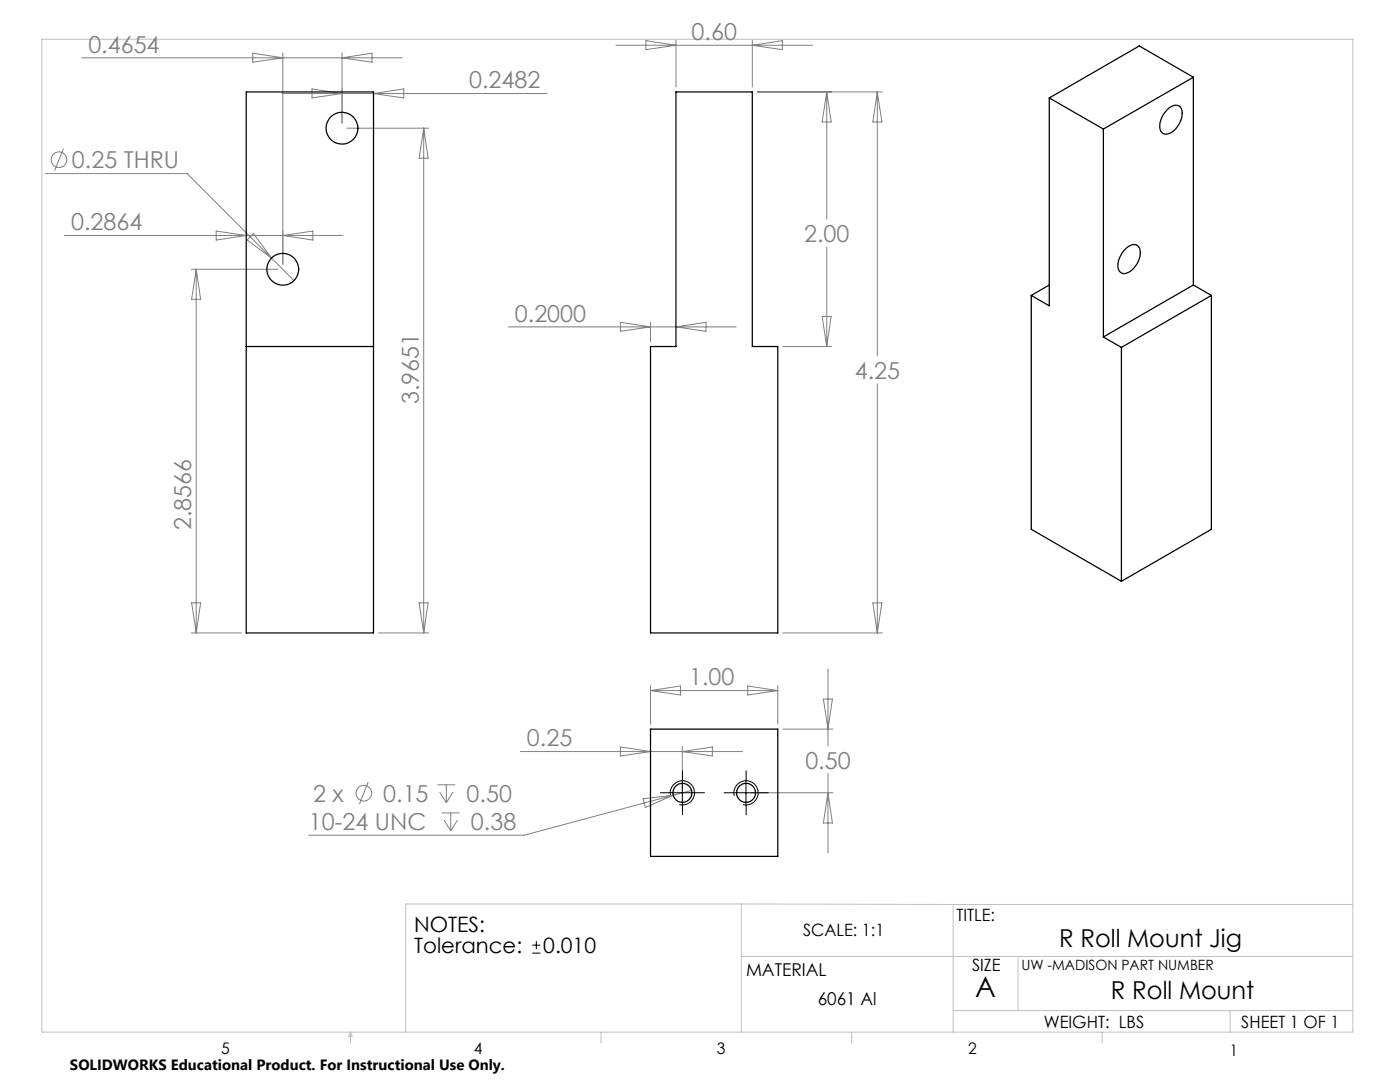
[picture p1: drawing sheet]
<svg xmlns="http://www.w3.org/2000/svg" width="279mm" height="216mm" viewBox="0 0 279 216" stroke-linecap="round" stroke-linejoin="round" font-family="sans-serif">
<g fill="none" stroke="#c0c0c0" stroke-width=".2">
<path d="M8.4 7.8h261.6v198.2h-261.6zM148 180.4v25.6M148 180.4h-67v25.6M148 190.9h122M148 180.4l42.2 .1M190.2 180.5v25.5M190.2 180.5h79.8M203.2 190.9v10.7M70 206v2.1M70 206l.3 .8h-.7zM119.9 206v2.1M170 206v2.1"/>
<path d="M190.2 201.6h79.8M220 206v2.1M245.5 201.6v4.4"/>
</g>
<g fill="none" stroke="#808080" stroke-width=".2">
<path d="M16.3 11.5h64M50.4 10.6l6 .9-6 .9zM56.3 18.7h52.8M56.4 10.5v42.2M62.3 17.7l6 1-6 .8zM68.3 10.5v14.1M68.3 11.5l6-.9v1.8zM74.5 18.7l6.1-1v1.8zM122.9 9h39.3M128.9 8.1l6 .9-6 .9zM134.9 8v9.4M150.1 8v9.4"/>
<path d="M150.1 9l6-.9v1.8zM151.2 18.3h24.9M165 18.3l.9 6h-1.8zM165 18.3v25.4M175.1 18.3v52.7M175.1 18.3l.9 6h-1.8zM9.1 34.6h28.3l16.8 16.9M12.7 29.6l-1.8 4.5M69.3 25.6h16.2M84.6 25.6v100.7M84.6 25.6l.8 6h-1.8zM12.9 47h55.5"/>
<path d="M38.2 53.7h17.2M39.2 53.7v72.6M39.2 53.7l.8 6h-1.8zM43.1 46.1l6 .9-6 .9zM49.3 47.9l1.3-1.3 3.6 4.9zM54.2 51.5l4.5 4.5M56.4 47l6-.9v1.8zM165 49.3v19.8M101.5 65.2h45.4M123.8 64.3l6 .9-6 .9zM129.8 64.2v4M134.9 65.2l6-.9v1.8z"/>
<path d="M156.2 69.1h9.8M164.1 63.1h1.8l-.9 6zM175.1 76.6v49.7M38.2 126.3h10M38.2 120.3h1.8l-.8 6zM75.6 126.3h9.9M83.6 120.3h1.8l-.8 6zM129.8 136.8v7.7M129.8 137.8h25.4M129.8 137.8l6-.9v1.8zM149.2 136.9l6 .9-6 .9zM155.2 136.8v7.7"/>
<path d="M156.2 126.3h19.9M164.3 139.5h1.8l-.9 6zM165.2 133.5v15.3M174.2 120.3h1.8l-.9 6zM73.5 156l-1.8 4.5M87.3 156.6h3.6M87.7 158l1.4 2.2M89.1 156.6v3.6M90.4 158l-1.3 2.2M103.9 150h44.3M123.8 149l6 1-6 .8zM128.3 159.4l6-.7-5.5 2.4z"/>
<path d="M134.3 158.7l-29.7 8h-43M136.2 148.9v8.3M136.2 150l6-1v1.8zM138 157.7l-3.7 1M149.9 158.2h16.3M156.2 145.5h10M165.2 154.4v15.8M165.2 158.2l.9 6h-1.8zM88.2 162.2h3.5M88.6 163.7l1.4 2.1M90 162.2v3.6M91.3 163.7l-1.3 2.1"/>
<circle cx="11.8" cy="31.9" r="1.56"/>
<circle cx="72.6" cy="158.3" r="1.56"/>
</g>
<path d="M133.7 158.2h5M133.8 158.8a2.42 2.42 0 0 1 2.2-3 2.42 2.42 0 0 1 2.6 2.6 2.42 2.42 0 0 1-3 2.1M136.2 155.7v5M146.4 158.2h5M146.5 158.8a2.42 2.42 0 0 1 2.2-3 2.42 2.42 0 0 1 2.6 2.6 2.42 2.42 0 0 1-3 2.1M148.9 155.7v5M106.2 190.2h1.6M106.2 188.6h1.6M107 187.8v1.6" fill="none" stroke="#000" stroke-width=".2"/>
<path d="M133.7 158.2h-1.9M136.2 155.7v-1.9M138.7 158.2h1.9M146.4 158.2h-1.9M148.9 155.7v-1.9M151.4 158.2h1.9M136.2 160.7v1.9M148.9 160.7v1.9" fill="none" stroke="#000" stroke-width=".2" stroke-dasharray="15.2 1.3 1.3 1.3"/>
<g fill="none" stroke="#000" stroke-width=".25">
<path d="M49.1 18.3h25.4v108h-25.4zM134.9 18.3h15.2v50.8h5.1v57.2h-25.4v-57.2h5.1zM209.4 19.5v41.5l-3.6-2.1M209.4 19.5l10.8 6.3M238.2 15.4l-18 10.4M238.2 15.4v41.5M238.2 15.4l-10.8-6.2-18 10.3M220.2 25.8v41.4M233.4 21.5a1.52 1.52 0 0 1 2.4 .2 4.4 4.4 0 0 1-2.8 5 1.35 1.35 0 0 1-1.5-1.8v-.5a5.8 5.8 0 0 1 1.9-2.9zM205.8 58.9v46.7l18 10.4M209.4 56.9l-3.6 2M224.6 49.7a1.8 1.8 0 0 1 2.6-.5 4 4 0 0 1-1.3 4.7l-.4 .3a1.44 1.44 0 0 1-1.8 .2 1.44 1.44 0 0 1-.6-1.7l.5-1.6z"/>
<path d="M238.2 56.9l-18 10.3M238.2 56.9l3.6 2M241.8 58.9l-18 10.4M241.8 58.9v46.7l-18 10.4M49.1 69.1h25.4M220.2 67.2l3.6 2.1M223.8 69.3v46.7M129.8 145.5h25.4v25.4h-25.4z"/>
<circle cx="68.3" cy="25.6" r="3.2"/>
<circle cx="56.4" cy="53.7" r="3.2"/>
<circle cx="136.2" cy="158.2" r="1.89"/>
<circle cx="148.9" cy="158.2" r="1.89"/>
</g>
<text font-size="5.6" x="194.6" y="199">A</text>
<g font-size="4.9">
<text x="211.4" y="188.9">R Roll Mount Jig</text>
<text x="221.7" y="199.4">R Roll Mount</text>
</g>
<g font-size="4.7" fill="#808080">
<text x="17.6" y="10.5">0.4654</text>
<text x="138" y="8">0.60</text>
<text x="93.6" y="17.6">0.2482</text>
<text x="14.4" y="33.6">0.25 THRU</text>
<text x="14.2" y="46">0.2864</text>
<text x="160.5" y="48.2">2.00</text>
<text x="102.8" y="64.2">0.2000</text>
<text x="170.6" y="75.5">4.25</text>
<text x="83.6" y="80.7" transform="rotate(-90 83.6 80.7)">3.9651</text>
<text x="38.2" y="105.8" transform="rotate(-90 38.2 105.8)">2.8566</text>
<text x="137.5" y="136.7">1.00</text>
<text x="105.2" y="148.9">0.25</text>
<text x="160.7" y="153.3">0.50</text>
<text x="62.5" y="160">2 x</text>
<text x="76.5" y="160">0.15</text>
<text x="93.1" y="160">0.50</text>
<text x="61.6" y="165.6">10-24 UNC</text>
<text x="94" y="165.6">0.38</text>
</g>
<g font-size="4.2">
<text x="82.6" y="185.9">NOTES:</text>
<text x="82.6" y="190.2">Tolerance:</text>
<text x="108.4" y="190.2">0.010</text>
</g>
<g font-size="3.5">
<text x="148.9" y="194.7">MATERIAL</text>
<text x="163.2" y="200.6">6061 Al</text>
</g>
<g font-size="3.4">
<text x="190.9" y="183.8">TITLE:</text>
<text x="160.3" y="186.8">SCALE: 1:1</text>
<text x="194" y="193.8">SIZE</text>
<text x="208.3" y="205.1">WEIGHT: LBS</text>
<text x="247.7" y="205.1">SHEET 1 OF 1</text>
</g>
<g font-size="3.2">
<text x="44.2" y="210.4">5</text>
<text x="94.6" y="210.3">4</text>
<text x="143.1" y="210.4">3</text>
<text x="193.2" y="210.3">2</text>
<text x="245.4" y="210.6">1</text>
</g>
<text font-size="3" x="14" y="213.5">SOLIDWORKS Educational Product. For Instructional Use Only.</text>
<text font-size="2.8" x="203.8" y="193.5">UW -MADISON PART NUMBER</text>
</svg>
